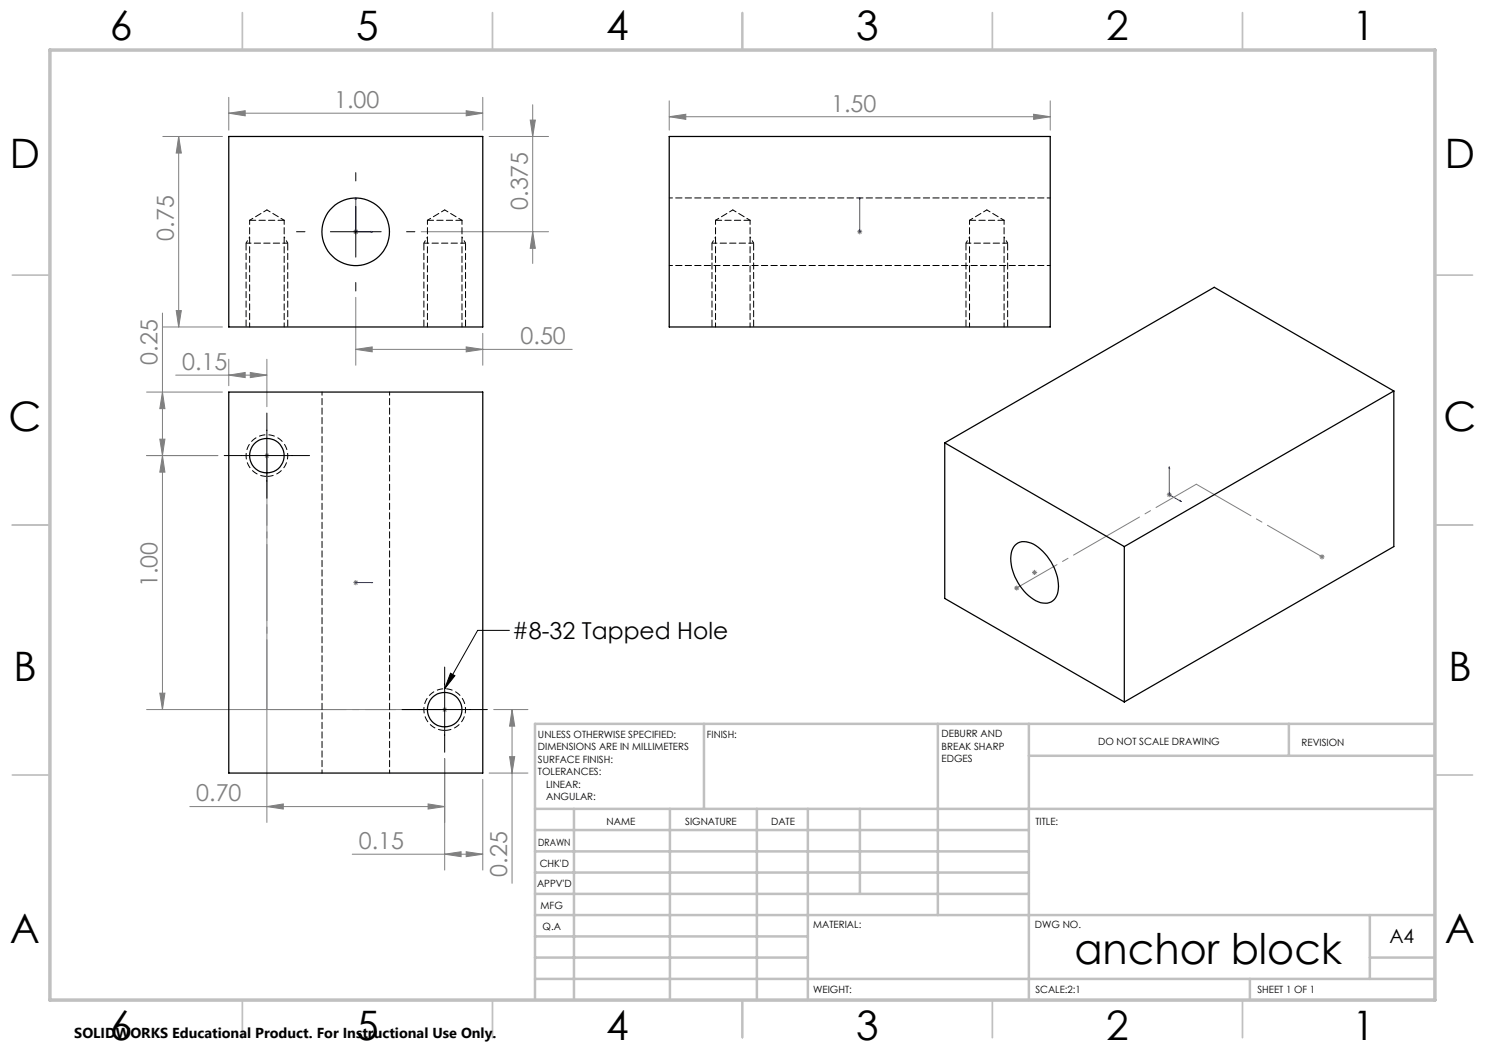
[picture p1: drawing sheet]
<svg xmlns="http://www.w3.org/2000/svg" width="297mm" height="210mm" viewBox="0 0 297 210" stroke-linecap="round" stroke-linejoin="round" font-family="sans-serif">
<g fill="none" stroke="#00f" stroke-width=".2">
<path d="M71.2 39.5v6.8h3.3M71.2 39.5v.4h-.2zM171.9 39.5v.4v-.4M171.9 39.5v6.8M74.2 46.3h.3l-.3 .2zM171.9 46.3v.2zM171.9 46.3h.1M233.9 93.4v.3l-.1-.1zM233.9 93.4v5.5l2.4 1.4M71 116.5h.2zM71.2 116.5h.1M71.2 116.5h3.3"/>
<path d="M74.5 116.5h-.3h.3M236 100.1l.3 .2z"/>
</g>
<g fill="none" stroke="#808080" stroke-width=".2">
<path d="M45.8 19.5v6.5M96.6 19.5v6.5M32.6 27.3h11.9M35.7 27.3v38.1M35.7 27.3l.6 3.3h-1.1zM45.8 22.6l3.2-.5v1.1zM45.8 22.6h50.8M93.2 22.1l3.4 .5-3.4 .6zM97.8 27.3h11.9M106 24h1.1l-.6 3.3zM106.5 20.9v31.8M133.8 23.3l3.4-.4v1z"/>
<path d="M133.8 20.2v5.8M133.8 23.3h76.2M206.7 22.9l3.3 .4-3.3 .6zM210 20.2v5.8M70.7 46.3h.9M70.8 46l.7 .7M71.2 45.9v1M71.2 59.5v13.6M71.5 46l-.7 .7M84.2 46.3h25.5M106.5 46.3l.6 3.4h-1.1zM171.4 46.3h1"/>
<path d="M171.6 46l.7 .7M171.9 45.9v1M172.3 46l-.7 .7M29.3 78.4h15.2M32.5 78.4l.5 3.3h-1zM32.5 62.6v79.3M32.6 65.4h11.9M35.1 75h18.3M35.2 62.1h1.1l-.6 3.3zM45.8 75l3.2-.5v1zM45.8 71.9v5.2M50.1 74.5l3.3 .5-3.3 .5z"/>
<path d="M53.4 71.9v9.4M71.2 69.9l3.2-.5v1zM71.2 69.9h43.2M93.2 69.4l3.4 .5-3.4 .5zM96.6 66.7v6.4M29.3 91.1h14.3M32 87.8h1l-.5 3.3zM32.5 91.1l.5 3.3h-1zM52.9 91.1h1M53 90.8l.7 .7M53.4 90.6v1M53.7 90.8l-.7 .7"/>
<path d="M233.4 98.9h1M233.5 98.6l.7 .7M233.9 98.5v.9M234.2 98.6l-.7 .7M53.4 100.9v63.6M70.7 116.5h.9M70.8 116.2l.7 .7M71.2 116v1M71.5 116.2l-.7 .7M202.8 117.6h1M203 117.3l.7 .7M203.3 117.1v1"/>
<path d="M203.7 117.3l-.7 .7M206.4 114.5h1M206.6 114.2l.7 .7M206.9 114v1M207.3 114.2l-.7 .7M263.9 111.4h1M264.1 111l.7 .7M264.4 110.9v1M264.8 111l-.7 .7M32 138.6h1l-.5 3.3zM29.3 141.9h49.8M88.4 141.9h1"/>
<path d="M88.6 141.6l.7 .7M88.9 141.4v1M88.9 151.7v22.3M89.3 141.6l-.7 .7M96.6 155.9v18.1M97.8 154.6h7.8M98.7 141.9h6.9M101.9 151.3h1l-.5 3.3zM102.4 141.9v34.8M102.4 141.9l.5 3.3h-1zM38 161.3h50.9M53.4 161.3l3.3-.5v1z"/>
<path d="M70.4 170.8h26.2M85.6 160.8l3.3 .5-3.3 .5zM88.9 170.8l3.3-.5v1zM93.2 170.3l3.4 .5-3.4 .5z"/>
</g>
<path d="M53.4 95.3a4.2 4.2 0 0 1-3.7-6.2 4.2 4.2 0 0 1 7.2-.2 4.2 4.2 0 0 1-3.2 6.4h-.3M88.9 146.1a4.2 4.2 0 0 1-3.6-6.2 4.2 4.2 0 0 1 7.1-.2 4.2 4.2 0 0 1-3.2 6.4h-.3" fill="none" stroke="#000" stroke-width=".2" stroke-dasharray="1.3 .6" stroke-dashoffset="-.1" stroke-linecap="butt"/>
<path d="M71.2 34.5v1.7M59.3 46.3h1.7M66.1 46.3h10.1M71.2 41.3v10.1M71.2 56.5v1.7M81.3 46.3h1.7M44.8 91.1h17.1M53.4 82.6v17.1M88.9 133.4v17.1M90.1 134.6l.9 .5-2.1 2.7zM101.9 126.1h-6.4l-6.6 11.7M80.4 141.9h17.1" fill="none" stroke="#000" stroke-width=".2"/>
<g fill="none" stroke="#c0c0c0" stroke-width=".35">
<path d="M48.5 2.5v7.5M98.5 2.5v7.5M148.5 2.5v7.5M198.5 2.5v7.5M248.5 2.5v7.5M2.5 55h7.5M287 55h7.5M2.5 105h7.5M287 105h7.5M2.5 155h7.5M287 155h7.5M48.5 200v7.5"/>
<path d="M98.5 200v7.5M148.5 200v7.5M198.5 200v7.5M248.5 200v7.5"/>
</g>
<g fill="none" stroke="#c0c0c0" stroke-width=".5">
<path d="M140.8 144.8v17M187.6 144.8v38.2M205.8 144.8v55.2M205.8 151.2h81.2M257.8 144.8v6.4M287 144.8h-180v55.2M107 161.8h180M107 178.8h98.8M107 174.5h98.8M107 170.3h98.8M107 166h98.8M114.8 161.8v38.2"/>
<path d="M134 161.8v38.2M151.4 161.8v38.2M161.6 161.8v38.2M172 161.8v17M107 195.8h180M107 191.5h54.6M107 187.3h54.6M107 183h180M250 195.8v4.2M274 191.5h13M274 183v12.8"/>
</g>
<path d="M10 10h277v190h-277z" fill="none" stroke="#c0c0c0" stroke-width=".7"/>
<path d="M203.3 117.6l36-20.8" fill="none" stroke="#808080" stroke-width=".2" stroke-dasharray="15.2 1.3 1.3 1.3" stroke-dashoffset="5.9"/>
<path d="M239.3 96.8l25.1 14.6" fill="none" stroke="#808080" stroke-width=".2" stroke-dasharray="15.2 1.3 1.3 1.3" stroke-dashoffset="2.6"/>
<path d="M53.4 91.1v50.8" fill="none" stroke="#808080" stroke-width=".2" stroke-dasharray="15.2 1.3 1.3 1.3" stroke-dashoffset="1.3"/>
<path d="M53.4 141.9h35.5" fill="none" stroke="#808080" stroke-width=".2" stroke-dasharray="15.2 1.3 1.3 1.3" stroke-dashoffset="-.6"/>
<path d="M49.2 65.4v-16.8M57.5 65.4v-16.8M84.8 65.4v-16.8M93.1 65.4v-16.8M142.4 65.4v-16.8M150.7 65.4v-16.8M193.2 65.4v-16.8M201.5 65.4v-16.8" fill="none" stroke="#000" stroke-width=".2" stroke-dasharray="1.3 .6" stroke-dashoffset="-.1"/>
<path d="M49.2 48.6l.7-1.2M57.5 48.6l-.7-1.2M84.8 48.6l.7-1.2M93.1 48.6l-.7-1.2M142.4 48.6l.7-1.2M150.7 48.6l-.7-1.2M193.2 48.6l.7-1.2M201.5 48.6l-.7-1.2" fill="none" stroke="#000" stroke-width=".2" stroke-dasharray="1.3 .6" stroke-dashoffset=".7"/>
<path d="M57.5 48.6h-8.3M93.1 48.6h-8.3M150.7 48.6h-8.3M201.5 48.6h-8.3" fill="none" stroke="#000" stroke-width=".2" stroke-dasharray="1.3 .6" stroke-dashoffset=".3"/>
<g fill="#00f">
<path d="M74.2 46.3h.3l-.3 .2zM71.2 39.5v.4h-.2z"/>
<path d="M171.9 46.3v.2zM171.9 39.5v.4zM236 100.1l.3 .2zM233.9 93.4v.3l-.1-.1zM74.2 116.5h.3zM71 116.5h.2z"/>
</g>
<g fill="#808080">
<path d="M50.1 74.5l3.3 .5-3.3 .5zM45.8 75l3.2-.5v1z"/>
<path d="M45.8 22.6l3.2-.5v1.1zM93.2 22.1l3.4 .5-3.4 .6zM71.2 69.9l3.2-.5v1zM93.2 69.4l3.4 .5-3.4 .5zM133.8 23.3l3.4-.4v1zM206.7 22.9l3.3 .4-3.3 .6zM88.9 170.8l3.3-.5v1zM93.2 170.3l3.4 .5-3.4 .5zM53.4 161.3l3.3-.5v1zM85.6 160.8l3.3 .5-3.3 .5z"/>
<path d="M106.5 46.3l.6 3.4h-1.1zM106 24h1.1l-.6 3.3zM32 87.8h1l-.5 3.3zM32.5 78.4l.5 3.3h-1z"/>
<path d="M35.7 27.3l.6 3.3h-1.1zM35.2 62.1h1.1l-.6 3.3zM102.4 141.9l.5 3.3h-1zM101.9 151.3h1l-.5 3.3zM32.5 91.1l.5 3.3h-1zM32 138.6h1l-.5 3.3z"/>
</g>
<path d="M90.1 134.6l.9 .5-2.1 2.7z" fill="#000"/>
<g fill="none" stroke="#000" stroke-width=".25">
<path d="M45.8 27.3h50.8v38.1h-50.8zM133.8 27.3h76.2v38.1h-76.2zM45.8 78.4h50.8v76.2h-50.8zM278.8 78.2l-53.9 31.1M278.8 78.2v31.1l-53.9 31.1M278.8 78.2l-35.9-20.7-54 31.1M188.9 88.6v31.1l36 20.7M188.9 88.6l36 20.7M203 109.1a3.2 3.2 0 0 1 4.2 0 10.3 10.3 0 0 1 4.4 9.2 2.64 2.64 0 0 1-4 2.1 10 10 0 0 1-5.4-9.7l.3-.9zM224.9 109.3v31.1"/>
<circle cx="71.1" cy="46.4" r="6.8"/>
<circle cx="53.4" cy="91.1" r="3.5"/>
<circle cx="88.9" cy="141.9" r="3.5"/>
</g>
<path d="M56.8 44.1h-6.9M92.4 44.1h-6.9M150 44.1h-6.9M200.8 44.1h-6.9" fill="none" stroke="#000" stroke-width=".2" stroke-dasharray="1.3 .6"/>
<path d="M49.9 44.1v21.3M85.5 44.1v21.3M143.1 44.1v21.3M193.9 44.1v21.3M56.8 65.4v-21.3M92.4 65.4v-21.3M150 65.4v-21.3M200.8 65.4v-21.3" fill="none" stroke="#000" stroke-width=".2" stroke-dasharray="1.3 .6" stroke-dashoffset=".4"/>
<path d="M53.4 42l-3.5 2.1M56.8 44.1l-3.4-2.1M88.9 42l-3.4 2.1M92.4 44.1l-3.5-2.1M146.6 42l-3.5 2.1M150 44.1l-3.4-2.1M197.4 42l-3.5 2.1M200.8 44.1l-3.4-2.1" fill="none" stroke="#000" stroke-width=".2" stroke-dasharray="1.3 .6" stroke-dashoffset=".5"/>
<path d="M210.1 39.6h-76.2M133.9 53.1h76.2M64.4 78.4v76.2M77.9 154.6v-76.2" fill="none" stroke="#000" stroke-width=".2" stroke-dasharray="1.3 .6" stroke-dashoffset=".6"/>
<text font-size="8.5" x="214.9" y="192.7">anchor block</text>
<g font-size="8.1">
<text x="22" y="8">6</text>
<text x="71.2" y="8">5</text>
<text x="121.2" y="8">4</text>
<text x="171.3" y="8">3</text>
<text x="221.3" y="8">2</text>
<text x="270.5" y="8">1</text>
<text x="2" y="33.6">D</text>
<text x="289" y="33.6">D</text>
<text x="1.7" y="86.1">C</text>
<text x="288.7" y="86.1">C</text>
<text x="2.7" y="136.1">B</text>
<text x="289.7" y="136.1">B</text>
<text x="2" y="188.6">A</text>
<text x="289" y="188.6">A</text>
<text x="22" y="208">6</text>
<text x="71.2" y="208">5</text>
<text x="121.2" y="208">4</text>
<text x="171.3" y="208">3</text>
<text x="221.3" y="208">2</text>
<text x="270.5" y="208">1</text>
</g>
<g font-size="4.7" fill="#808080">
<text x="66.8" y="21.6">1.00</text>
<text x="166.2" y="22.3">1.50</text>
<text x="105.5" y="42" transform="rotate(-90 105.5 42)">0.375</text>
<text x="34.7" y="48.1" transform="rotate(-90 34.7 48.1)">0.75</text>
<text x="104.1" y="68.8">0.50</text>
<text x="31.5" y="72.9" transform="rotate(-90 31.5 72.9)">0.25</text>
<text x="36.4" y="74">0.15</text>
<text x="31.5" y="117.4" transform="rotate(-90 31.5 117.4)">1.00</text>
<text x="39.3" y="160.3">0.70</text>
<text x="71.8" y="169.8">0.15</text>
<text x="101.4" y="175.3" transform="rotate(-90 101.4 175.3)">0.25</text>
</g>
<text font-size="4.7" x="102.4" y="127.8">#8-32 Tapped Hole</text>
<text font-size="3.9" x="277.9" y="188.5">A4</text>
<text font-size="2.9" x="14.9" y="207.6">SOLIDWORKS Educational Product. For Instructional Use Only.</text>
<g font-size="2">
<text x="107.6" y="147.6">UNLESS OTHERWISE SPECIFIED:</text>
<text x="141.4" y="147.6">FINISH:</text>
<text x="188.3" y="147.5">DEBURR AND</text>
<text x="188.3" y="150">BREAK SHARP</text>
<text x="219.6" y="149">DO NOT SCALE DRAWING</text>
<text x="260.3" y="149.2">REVISION</text>
<text x="107.6" y="150.1">DIMENSIONS ARE IN MILLIMETERS</text>
<text x="107.6" y="152.6">SURFACE FINISH:</text>
<text x="107.6" y="155.1">TOLERANCES:</text>
<text x="188.3" y="152.5">EDGES</text>
<text x="109.2" y="157.6">LINEAR:</text>
<text x="109.2" y="160.1">ANGULAR:</text>
<text x="121.3" y="165">NAME</text>
<text x="137" y="164.9">SIGNATURE</text>
<text x="154.2" y="164.9">DATE</text>
<text x="207.1" y="164.9">TITLE:</text>
<text x="107.6" y="169.1">DRAWN</text>
<text x="107.9" y="173.3">CHK'D</text>
<text x="107.4" y="177.4">APPV'D</text>
<text x="108.1" y="181.8">MFG</text>
<text x="108.5" y="186">Q.A</text>
<text x="162.6" y="185.5">MATERIAL:</text>
<text x="207" y="185.5">DWG NO.</text>
<text x="162.6" y="198.5">WEIGHT:</text>
<text x="207.1" y="198.6">SCALE:2:1</text>
<text x="251.5" y="198.6">SHEET 1 OF 1</text>
</g>
</svg>
